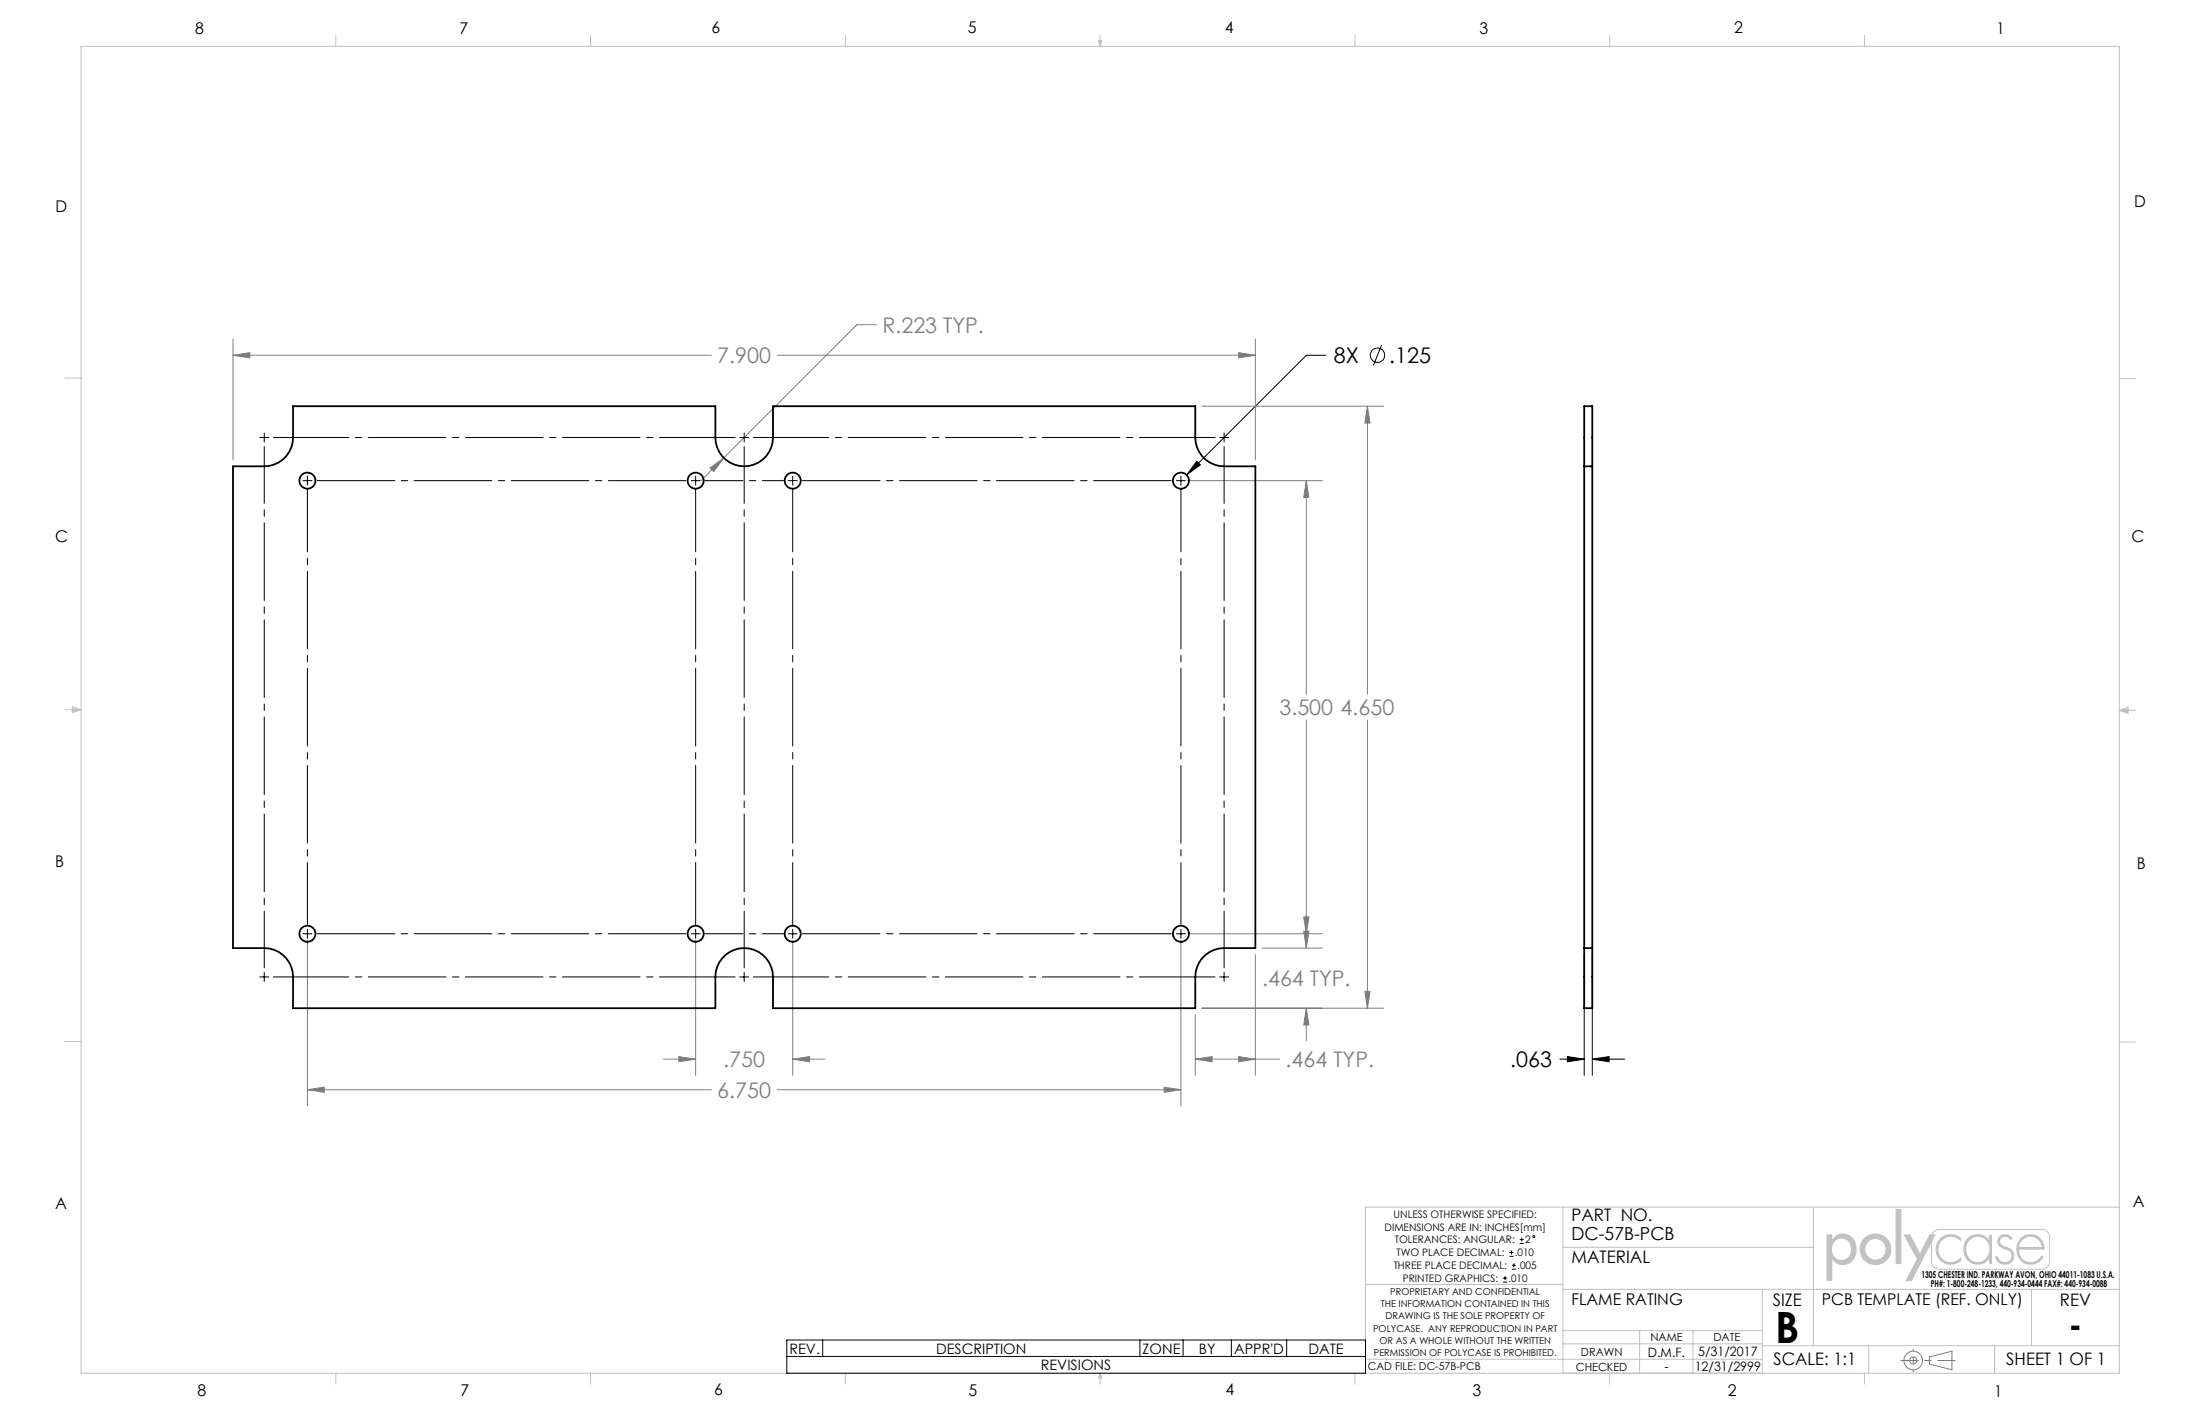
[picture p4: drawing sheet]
<svg xmlns="http://www.w3.org/2000/svg" width="432mm" height="279mm" viewBox="0 0 432 279" stroke-linecap="round" stroke-linejoin="round" font-family="sans-serif">
<g fill="none" stroke="#808080" stroke-width=".2">
<path d="M378.7 266.2l4.4-1.1v3.7l-4.4-1.2z"/>
<circle cx="375.5" cy="266.9" r=".7"/>
<circle cx="375.5" cy="266.9" r="1.83"/>
</g>
<path d="M373.1 266.9h10.6" fill="none" stroke="#808080" stroke-width=".2" stroke-dasharray="15.2 1.3 1.3 1.3" stroke-dashoffset="11.8"/>
<path d="M375.5 264.7v4.5" fill="none" stroke="#808080" stroke-width=".2" stroke-dasharray="15.2 1.3 1.3 1.3" stroke-dashoffset="14.9"/>
<g fill="none" stroke="#c0c0c0" stroke-width=".2">
<path d="M15.9 9.1h400.1v260.3h-400.1zM65.9 6.9v2.2M115.9 6.9v2.2M165.9 6.9v2.2M215.6 8h.6l-.3 1.1zM215.7 8l.2 1.1M215.9 6.9v2.2M216 8l-.1 1.1M265.9 6.9v2.2M315.9 6.9v2.2M365.9 6.9v2.2M12.7 74.2h3.2"/>
<path d="M416 74.3h3.1M12.7 139.3h3.2M14.2 139l1.7 .3M14.2 138.7l1.7 .6-1.7 .5zM15.9 139.3l-1.7 .2M416 139.4h3.1M416 139.4l1.7-.6v1.1zM416 139.4l1.7 .2M417.7 139.1l-1.7 .3M12.7 204.4h3.2M416 204.5h3.1M306.8 236.8v32.6"/>
<path d="M355.9 236.8v27.2M416 236.8h-148v32.6M268 252h38.8M306.8 244.7h49.1M345.9 253v16.4M398.7 253v11M416 253h-109.2M65.9 269.4v2.2M115.9 269.4v2.2M165.9 269.4v2.2M215.9 269.4v2.2M215.9 269.4l.3 .9h-.6z"/>
<path d="M265.9 269.4v2.2M268 266.7h77.9M306.8 261.1h39.1M306.8 263.7h39.1M315.9 269.4v2.2M321.8 261.1v8.3M332.3 261.1v8.3M345.9 264h70.1M365.9 269.4v2.2M366.8 264v5.4M391.5 264v5.4"/>
</g>
<path d="M358.5 242.2v9.2h1.1v-4.3a2.65 2.65 0 0 0 3.1 .9 2.65 2.65 0 0 0 1.7-2.7 2.72 2.72 0 0 0-1.1-2.8 2.72 2.72 0 0 0-3-.1l-.7 .8v-1zM360.2 243.5a1.92 1.92 0 0 1 2.3-.1 1.92 1.92 0 0 1 .7 2.3 1.89 1.89 0 0 1-2.3 1.5 1.89 1.89 0 0 1-1.3-2.4l.2-.7zM365 245.1a3.1 3.1 0 0 0 6.2 0 3.1 3.1 0 0 0-6.2 0zM366.1 245.1a2.01 2.01 0 0 1 4 0 2.01 2.01 0 0 1-4 0zM372 237.2v10.8h1.2v-10.8zM373.6 242.2h1.3l2 3.7 1.8-3.7h.4a1.66 1.66 0 0 1 1.6-1.1h20a1.66 1.66 0 0 1 1.7 1.7v4.7a1.66 1.66 0 0 1-1.7 1.6h-20a1.66 1.66 0 0 1-1.7-1.6v-3.5l-3.8 7.4h-1.3l2.3-4.4zM379.6 241.7l-.3 .5h.6l-.7 1.4v3.9a1.46 1.46 0 0 0 1.5 1.4h20a1.46 1.46 0 0 0 1.5-1.4v-4.7a1.46 1.46 0 0 0-1.5-1.5h-20l-.6 .1zM380.8 243a3 3 0 0 0-.1 4.2 3 3 0 0 0 4.3 .2v-.8a2.47 2.47 0 0 1-3.7 .4 2.47 2.47 0 0 1-.1-3.6 2.47 2.47 0 0 1 3.7 .2v-.7a3.1 3.1 0 0 0-4.1 .1zM396.6 243a2.99 2.99 0 0 0-.5 3.7 2.99 2.99 0 0 0 3.5 1.3l.8-.5 .6-.8 .1-.1-.5-.3a2.28 2.28 0 0 1-2.6 1.3 2.28 2.28 0 0 1-1.7-2.4h5a2.77 2.77 0 0 0-1.6-2.8 2.77 2.77 0 0 0-3.1 .6zM397 243.3a2.21 2.21 0 0 1 2.3-.5 2.21 2.21 0 0 1 1.4 1.9h-4.4l.2-.8zM386.2 242.9a3 3 0 0 0-.6 3.6 3 3 0 0 0 3.3 1.6l.9-.4 .6-.7v1h.6v-5.7h-.6v1a2.84 2.84 0 0 0-4.2-.4zM386.7 243.3a2.31 2.31 0 0 1 2.9-.2 2.31 2.31 0 0 1 .7 2.8 2.28 2.28 0 0 1-2.8 1.6 2.28 2.28 0 0 1-1.6-2.8l.3-.8zM392.4 242.6a1.66 1.66 0 0 1 2.6 .5l-.4 .2-.3-.4-.4-.2h-.5l-.4 .2a.92 .92 0 0 0-.4 1 .92 .92 0 0 0 .9 .6 1.91 1.91 0 0 1 1.9 2.1 1.95 1.95 0 0 1-1.9 1.6 1.95 1.95 0 0 1-2-1.6l.6-.1a1.32 1.32 0 0 0 1.8 1.1 1.32 1.32 0 0 0 .5-2l-.5-.3a2.09 2.09 0 0 1-1.9-1.6l.1-.6z" fill-rule="evenodd" fill="#c0c0c0"/>
<g fill="none" stroke="#000" stroke-width=".2">
<path d="M260.2 69.7h-3.8l-23.5 23.5M271.2 67.7l-1.6 4M51 85.8h1.8M51.9 85v1.7M59.4 94.3h1.8M60.3 93.4v1.8M135.6 94.3h1.8M136.5 93.4v1.8M145.2 85.8h1.8M146.1 85v1.7M154.7 94.3h1.8M155.6 93.4v1.8"/>
<path d="M230.9 94.3h1.8M231.8 93.4v1.8M234.9 90.5l.7 .7-2.7 2zM239.4 85.8h1.7M240.3 85v1.7M51 191.7h1.8M51.9 190.8v1.8M59.4 183.2h1.8M60.3 182.3v1.8M135.6 183.2h1.8M136.5 182.3v1.8M145.2 191.7h1.8"/>
<path d="M146.1 190.8v1.8M154.7 183.2h1.8M155.6 182.3v1.8M230.9 183.2h1.8M231.8 182.3v1.8M239.4 191.7h1.7M240.3 190.8v1.8M310.9 187.3v23.7M312.5 187.3v23.7M306.2 207.8h4.7M307.6 207.3l3.3 .5-3.3 .5zM312.5 207.8l3.3-.5v1z"/>
<path d="M312.5 207.8h6.4M295 251.6h.8M295 250.8h.8M295.4 250.4v.8M296.3 246.5h.8M296.3 245.7h.8M296.7 245.3v.8M296.7 249h.8M296.7 248.3h.8M297.1 247.9v.7M298.3 244h.8M298.3 243.2h.8"/>
<path d="M298.7 242.8v.8M154.4 262.9h113.6v6.5h-113.6zM154.4 266.1h113.6M161.5 262.9v3.2M223.7 262.9v3.2M232.2 262.9v3.2M241.7 262.9v3.2M252.5 262.9v3.2"/>
<circle cx="270.4" cy="69.7" r="1.41"/>
<circle cx="301" cy="242.6" r=".19"/>
</g>
<g fill="none" stroke="#808080" stroke-width=".2">
<path d="M45.7 69.7l3.3-.5v1zM45.7 66.5v23.7M45.7 69.7h93.9M152.5 69.7h93.9M172 63.7h-3.8l-30.6 30.6M235.9 79.7h35.7M243.1 69.2l3.3 .5-3.3 .5zM246.4 66.5v23.7M268.4 79.7v56.5M268.4 79.7l.5 3.3h-1zM139.4 91.8l2.7-2-2 2.7zM233.1 94.3h26.5"/>
<path d="M256.4 94.3v41.9M256.4 94.3l.5 3.3h-1zM256.4 141.3v44.7M268.4 141.3v56.5M255.9 179.9h1l-.5 3.3zM60.3 184.5v32.5M136.5 184.5v26.5M155.6 184.5v26.5M231.8 184.5v32.5M233.1 183.2h26.5M234.6 199.1v11.9M235.9 197.8h35.7"/>
<path d="M246.4 187.3v23.7M247.7 186h11.9M255.9 182.7h1l-.5 3.3zM256.4 197.8v6.4M256.4 197.8l.5 3.3h-1zM267.9 194.5h1l-.5 3.3zM60.3 213.8h79.3M60.3 213.8l3.3-.5v1zM130.2 207.8h6.3M133.2 207.3l3.3 .5-3.3 .5zM152.5 213.8h79.3M155.6 207.8h6.3"/>
<path d="M155.6 207.8l3.3-.5v1zM228.5 213.3l3.3 .5-3.3 .5zM234.6 207.8h16.6M234.6 207.8l3.3-.5v1zM243.1 207.3l3.3 .5-3.3 .5z"/>
</g>
<path d="M53.6 85.8h90.7M147.8 85.8h90.7M53.6 191.7h90.7M147.8 191.7h90.7" fill="none" stroke="#000" stroke-width=".2" stroke-dasharray="15.2 1.3 1.3 1.3" stroke-dashoffset=".4"/>
<path d="M51.9 189.9v-102.3M146.1 189.9v-102.3M240.3 189.9v-102.3" fill="none" stroke="#000" stroke-width=".2" stroke-dasharray="15.2 1.3 1.3 1.3" stroke-dashoffset="4.1"/>
<path d="M60.3 181.4v-85.3M136.5 181.4v-85.3M155.6 181.4v-85.3M231.8 181.4v-85.3" fill="none" stroke="#000" stroke-width=".2" stroke-dasharray="15.2 1.3 1.3 1.3" stroke-dashoffset="3"/>
<path d="M62.1 94.3h72.7M157.4 94.3h72.6M62.1 183.2h72.7M157.4 183.2h72.6" fill="none" stroke="#000" stroke-width=".2" stroke-dasharray="15.2 1.3 1.3 1.3" stroke-dashoffset="-.1"/>
<path d="M138.3 94.3h15.5M138.3 183.2h15.5" fill="none" stroke="#000" stroke-width=".2" stroke-dasharray="15.2 1.3 1.3 1.3" stroke-dashoffset="7.7"/>
<path d="M234.9 90.5l-2 2.7 2.7-2zM312.5 207.8l3.3-.5v1zM307.6 207.3l3.3 .5-3.3 .5z" fill="#000"/>
<path d="M268.4 79.7l.5 3.3h-1zM267.9 194.5h1l-.5 3.3zM243.1 69.2l3.3 .5-3.3 .5zM45.7 69.7l3.3-.5v1zM139.4 91.8l.7 .7 2-2.7zM234.6 207.8l3.3-.5v1zM243.1 207.3l3.3 .5-3.3 .5zM255.9 182.7h1l-.5 3.3zM256.4 197.8l.5 3.3h-1zM228.5 213.3l3.3 .5-3.3 .5zM60.3 213.8l3.3-.5v1zM155.6 207.8l3.3-.5v1zM133.2 207.3l3.3 .5-3.3 .5zM256.4 94.3l.5 3.3h-1zM255.9 179.9h1l-.5 3.3z" fill="#808080"/>
<g fill="none" stroke="#000" stroke-width=".35">
<path d="M57.5 79.7h82.9v6.1a5.7 5.7 0 0 0 5.7 5.7 5.7 5.7 0 0 0 5.6-5.7v-6.1h82.9v6.1a5.7 5.7 0 0 0 5.7 5.7h6.1v94.5h-6.1a5.7 5.7 0 0 0-5.7 5.7v6.1h-82.9v-6.1a5.7 5.7 0 0 0-5.6-5.7 5.7 5.7 0 0 0-5.7 5.7v6.1h-82.9v-6.1a5.7 5.7 0 0 0-5.6-5.7h-6.2v-94.5h6.2a5.7 5.7 0 0 0 5.6-5.7zM310.9 91.5v-11.8h1.6v11.8M310.9 91.5h1.6M310.9 91.5v94.5M312.5 91.5v94.5M310.9 186v11.8h1.6v-11.8M310.9 186h1.6"/>
<circle cx="60.3" cy="94.3" r="1.59"/>
<circle cx="136.5" cy="94.3" r="1.59"/>
<circle cx="155.6" cy="94.3" r="1.59"/>
<circle cx="231.8" cy="94.3" r="1.59"/>
<circle cx="60.3" cy="183.2" r="1.59"/>
<circle cx="136.5" cy="183.2" r="1.59"/>
<circle cx="155.6" cy="183.2" r="1.59"/>
<circle cx="231.8" cy="183.2" r="1.59"/>
</g>
<text font-size="8.5" x="348.4" y="263.5">B</text>
<text font-size="6.8" x="406" y="262.3">-</text>
<g font-size="4.2" fill="#808080">
<text x="173.2" y="65.3">R.223 TYP.</text>
<text x="140.8" y="71.3">7.900</text>
<text x="251.1" y="140.4">3.500 4.650</text>
<text x="247.7" y="193.5">.464 TYP.</text>
<text x="142" y="209.4">.750</text>
<text x="252.3" y="209.4">.464 TYP.</text>
<text x="140.8" y="215.4">6.750</text>
</g>
<g font-size="4.2">
<text x="261.8" y="71.3">8X</text>
<text x="272.7" y="71.3">.125</text>
<text x="296.4" y="209.4">.063</text>
</g>
<text font-size="3.5" x="308.4" y="243.3">DC-57B-PCB</text>
<g font-size="3.4">
<text x="308.4" y="239.6">PART NO.</text>
<text x="308.4" y="247.8">MATERIAL</text>
<text x="347.9" y="256.2">SIZE</text>
<text x="404.3" y="256.2">REV</text>
<text x="348.1" y="267.9">SCALE: 1:1</text>
<text x="393.8" y="267.9">SHEET 1 OF 1</text>
</g>
<g font-size="3.2">
<text x="38.3" y="6.7">8</text>
<text x="90.2" y="6.7">7</text>
<text x="139.7" y="6.5">6</text>
<text x="190" y="6.5">5</text>
<text x="240.4" y="6.5">4</text>
<text x="290.4" y="6.7">3</text>
<text x="340.4" y="6.5">2</text>
<text x="391.9" y="6.7">1</text>
<text x="10.9" y="41.6">D</text>
<text x="418.9" y="40.7">D</text>
<text x="10.9" y="106.3">C</text>
<text x="418.4" y="106.4">C</text>
<text x="10.8" y="170.2">B</text>
<text x="419.4" y="170.6">B</text>
<text x="10.8" y="237.2">A</text>
<text x="418.6" y="236.8">A</text>
<text x="308.4" y="256.1">FLAME RATING</text>
<text x="357.6" y="256.1">PCB TEMPLATE (REF. ONLY)</text>
<text x="38.8" y="273.8">8</text>
<text x="90.4" y="273.8">7</text>
<text x="140.2" y="273.8">6</text>
<text x="190.1" y="273.9">5</text>
<text x="240.5" y="273.8">4</text>
<text x="289" y="273.9">3</text>
<text x="339.1" y="273.8">2</text>
<text x="391.4" y="274.1">1</text>
</g>
<g font-size="2.8">
<text x="155" y="265.6">REV.</text>
<text x="183.7" y="265.6">DESCRIPTION</text>
<text x="204.3" y="268.9">REVISIONS</text>
<text x="224.3" y="265.6">ZONE</text>
<text x="235.3" y="265.6">BY</text>
<text x="242.2" y="265.6">APPR'D</text>
<text x="256.8" y="265.6">DATE</text>
</g>
<g font-size="2.5">
<text x="323.4" y="266.2">D.M.F.</text>
<text x="326.7" y="269.1">-</text>
<text x="332.6" y="269">12/31/2999</text>
<text x="333.3" y="266.1">5/31/2017</text>
</g>
<g font-size="2.2">
<text x="323.9" y="263.1">NAME</text>
<text x="336.3" y="263.1">DATE</text>
<text x="309.3" y="268.9">CHECKED</text>
<text x="310.3" y="266.1">DRAWN</text>
</g>
<text font-size="2.1" x="268.5" y="268.8">CAD FILE: DC-57B-PCB</text>
<g font-size="2">
<text x="273.5" y="238.9">UNLESS OTHERWISE SPECIFIED:</text>
<text x="271.8" y="241.5">DIMENSIONS ARE IN: INCHES[mm]</text>
<text x="273.8" y="244">TOLERANCES: ANGULAR:</text>
<text x="299.3" y="244">2</text>
<text x="273.5" y="249">THREE PLACE DECIMAL:</text>
<text x="274.1" y="246.5">TWO PLACE DECIMAL:</text>
<text x="275.3" y="251.6">PRINTED GRAPHICS:</text>
<text x="296.1" y="251.6">.010</text>
<text x="297.3" y="246.5">.010</text>
<text x="297.8" y="249">.005</text>
</g>
<g font-size="1.9">
<text x="377.1" y="250.8">1305 CHESTER IND. PARKWAY AVON, OHIO 44011-1083 U.S.A.</text>
<text x="271" y="256.5">THE INFORMATION CONTAINED IN THIS</text>
<text x="272.9" y="254.1">PROPRIETARY AND CONFIDENTIAL</text>
<text x="379" y="252.6">PH#: 1-800-248-1233, 440-934-0444 FAX#: 440-934-0088</text>
<text x="269.5" y="261.3">POLYCASE. ANY REPRODUCTION IN PART</text>
<text x="270.8" y="263.7">OR AS A WHOLE WITHOUT THE WRITTEN</text>
<text x="271.9" y="258.9">DRAWING IS THE SOLE PROPERTY OF</text>
<text x="269.7" y="266.1">PERMISSION OF POLYCASE IS PROHIBITED.</text>
</g>
</svg>
